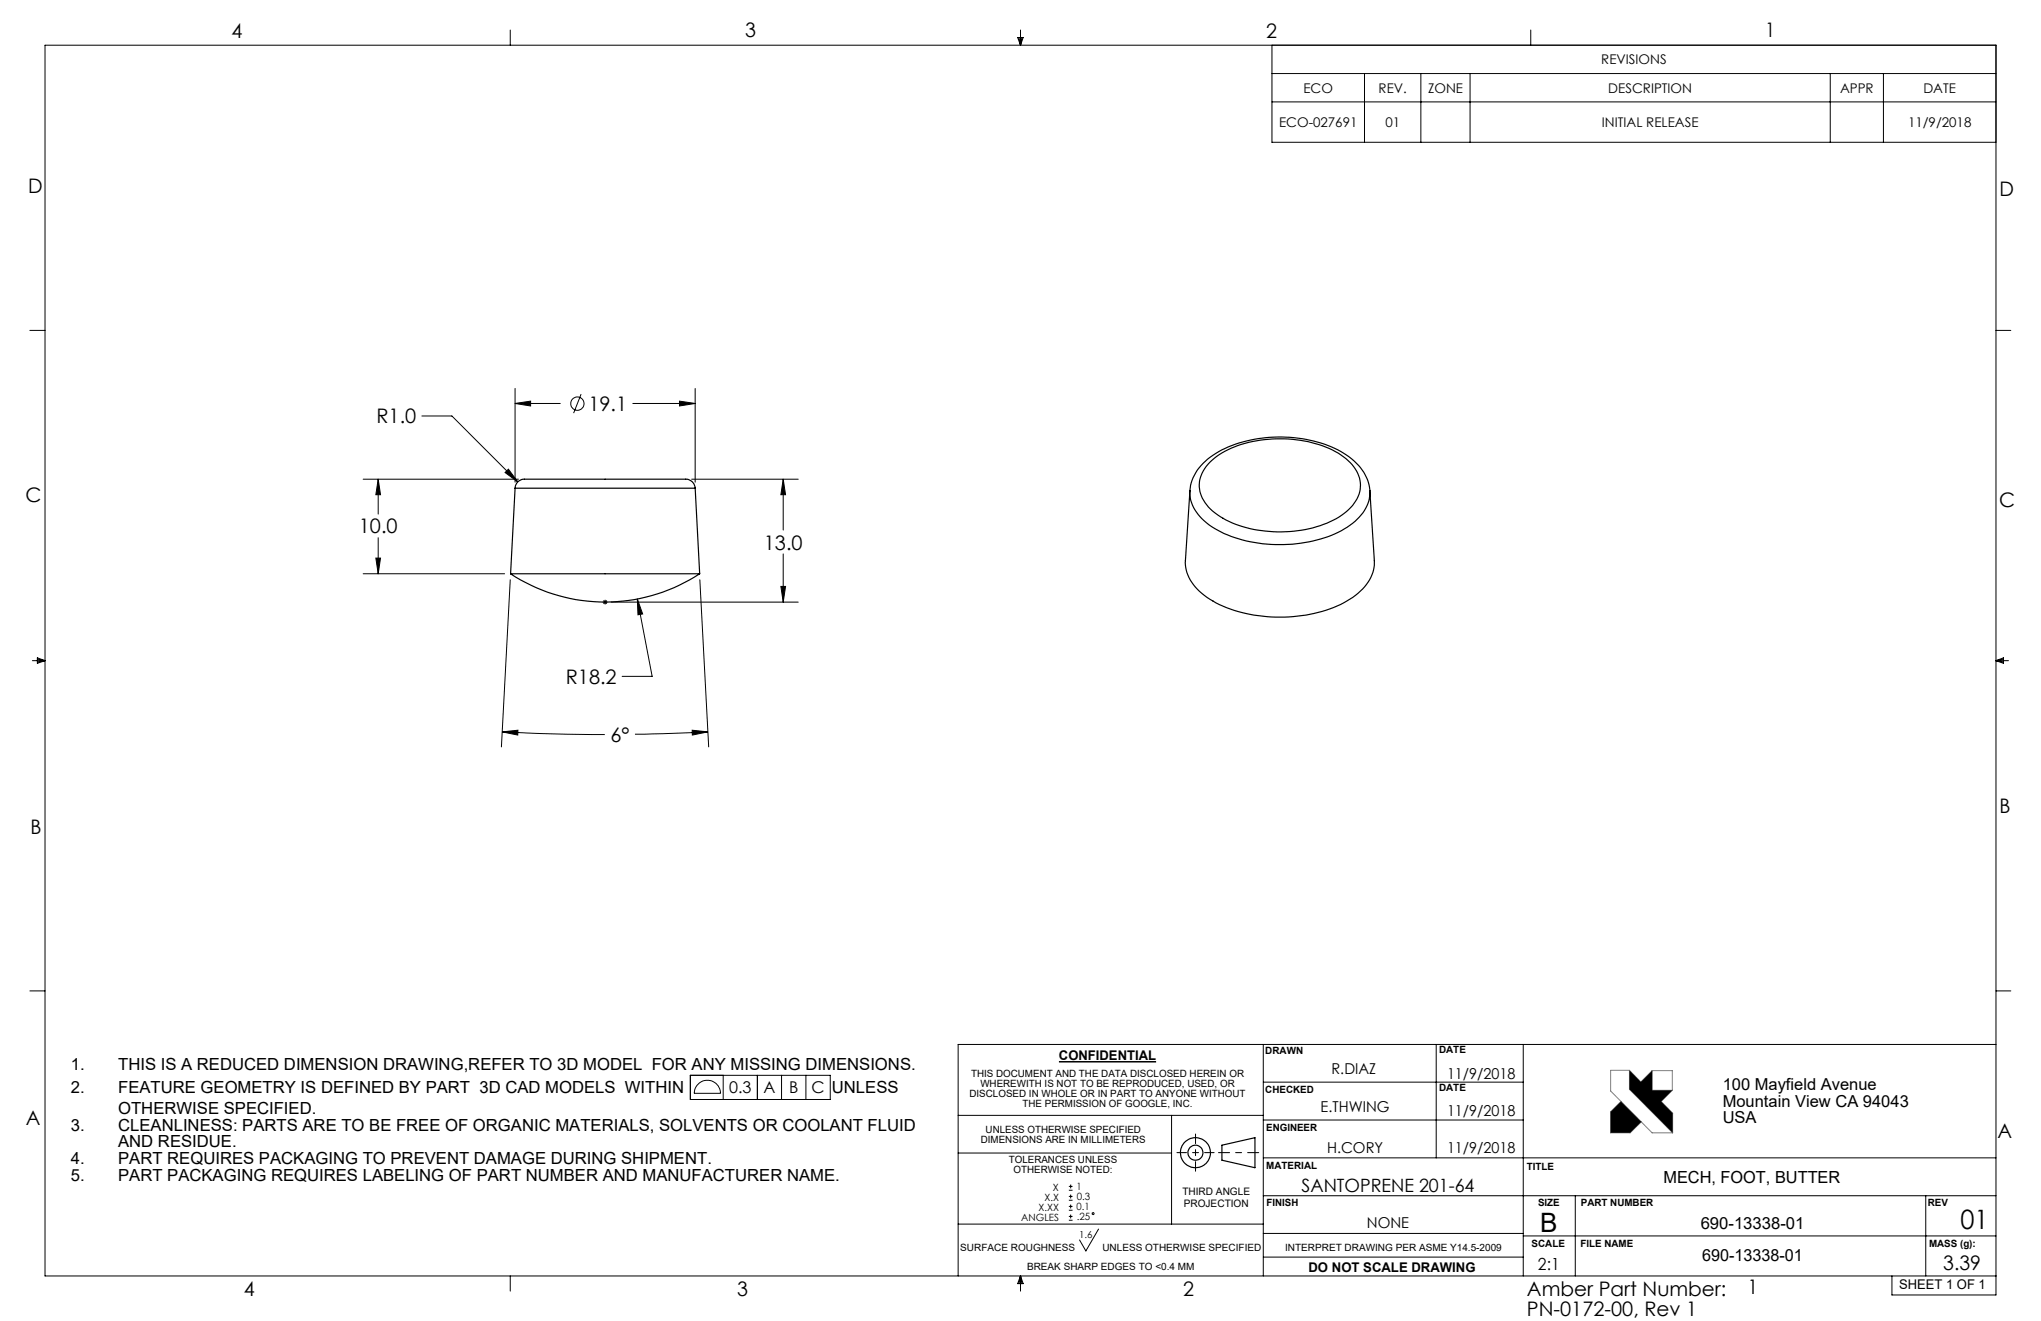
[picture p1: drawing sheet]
<svg xmlns="http://www.w3.org/2000/svg" width="432mm" height="279mm" viewBox="0 0 432 279" stroke-linecap="round" stroke-linejoin="round" font-family="sans-serif">
<g fill="none" stroke="#000" stroke-width=".25">
<path d="M256 97.8a20.5 20.5 0 0 1 13.2-4.9 24.3 24.3 0 0 1 14.5 3.3 7.9 7.9 0 0 1 4.1 6.9 8.9 8.9 0 0 1-5.1 6.6 26.7 26.7 0 0 1-24-.1 8.9 8.9 0 0 1-5-6.6 7 7 0 0 1 2.3-5.2zM109 103.3a2.21 2.21 0 0 1 2.8-1.9h32.4a2.25 2.25 0 0 1 2.9 1.9M109 103.3h38.1M109 103.3l-1 18.1M147.1 103.3l.9 18.1M251.7 103.8a10.2 10.2 0 0 1 5.5-7.9 28.2 28.2 0 0 1 27.1 0 10.5 10.5 0 0 1 5.5 7.9M251.7 103.8l-.9 14.8a9.1 9.1 0 0 0 4.6 7.8 29.2 29.2 0 0 0 19.1 3.9 22.8 22.8 0 0 0 13.8-5.7 8.1 8.1 0 0 0 2.5-6l-1-14.8M251.7 103.8a8.8 8.8 0 0 0 4.7 7.6 28.4 28.4 0 0 0 18.7 3.5 20.6 20.6 0 0 0 12.5-5.5 7.3 7.3 0 0 0 2.2-5.6M108 121.4a36.4 36.4 0 0 0 40 0M108 121.4h40M258.5 242.2l7-1.6v6.4l-7-1.6z"/>
<circle cx="252.9" cy="243.8" r="1.59"/>
<circle cx="252.9" cy="243.8" r="3.2"/>
</g>
<path d="M257.8 243.8h8.5" fill="none" stroke="#000" stroke-width=".21" stroke-dasharray="15.2 1.3 1.3 1.3" stroke-dashoffset="12.9"/>
<path d="M252.9 239.9v7.8M249 243.8h7.9" fill="none" stroke="#000" stroke-width=".21" stroke-dasharray="15.2 1.3 1.3 1.3" stroke-dashoffset="13.2"/>
<g fill="none" stroke="#000" stroke-width=".21">
<path d="M107.9 6.3v3.3M215.3 7.9h1.2l-.6 1.7zM215.6 7.9l.3 1.7M215.9 6.3v3.3M216.2 7.9l-.3 1.7M269.1 9.6v20.5h153.2M269.1 15.6h153.2M288.7 15.6v14.5M300.6 15.6v14.5M311 15.6v14.5M323.9 6.3v3.3M387.2 15.6v14.5"/>
<path d="M398.5 15.6v14.5M269.1 21.6h153.2M6.3 69.9h3.2M422.3 69.9h3.1M89.3 88h6.3l13.9 13.9M106.9 99.9l.7-.7 1.9 2.7zM109 82.2v19.8M109 85.3h9.5M109 85.3l3.3-.5v1.1zM122.9 83.4l-1.5 4M133.9 85.3h13.2M143.8 84.8l3.3 .5-3.3 .6z"/>
<path d="M147.1 82.2v19.8M76.8 101.4h32.9M79.5 118h1l-.5 3.4zM80 101.4v7.3M80 113.7v7.7M80 101.4l.5 3.2h-1zM146.3 101.4h22.6M165.7 101.4l.5 3.2h-1zM165.7 101.4v10.7M165.7 117.2v10.2M6.8 139.7h2.7M7.9 139.1l1.6 .6-1.6 .6z"/>
<path d="M7.9 139.4l1.6 .3M9.5 139.7l-1.6 .3M76.8 121.4h30M107.9 122.6l-1.8 35.4M127.5 127.4h1M127.7 127l.7 .7M128 126.9v.9M128.4 127l-.7 .7M129.3 127.4h39.6M134.8 126.7l3.2 16.4h-6.4M134.8 126.7l1.2 3.2-1 .1zM148.1 122.6l1.8 35.4"/>
<path d="M165.2 124h1l-.5 3.4zM422.3 139.7h2.6M422.3 139.7l1.6 .3M422.3 139.7l1.6-.6v1.2zM423.9 139.4l-1.6 .3M106.3 154.8l3.3-.4-.1 1.1zM106.3 154.8l10.8 .4 10.9 .2M146.4 154.4l3.4 .4-3.3 .7zM149.8 154.8l-15.5 .5M6.3 209.6h3.2M422.3 209.6h3.1M146 227.4h29.6v5.2h-29.6z"/>
<path d="M147.5 229.5a2.77 2.77 0 0 1 3.1-.9 2.77 2.77 0 0 1 1.8 2.6h-5.5a2.65 2.65 0 0 1 .6-1.7zM153 227.4v5.2M160.2 227.4v5.2M165.3 227.4v5.2M170.5 227.4v5.2M202.7 235.9h64.6M247.9 235.9v23M267.3 236.9h55M267.3 228.9h55M267.3 220.9v49M303.8 220.9v24M322.3 220.9v49"/>
<path d="M422.3 220.9h-219.6v49M202.7 243.9h45.2M202.7 258.9h64.6M226.1 251.7h.8M226.1 250.9h.8M226.1 253.9h.8M226.1 253h.8M226.1 256h.8M226.1 255.2h.8M226.1 258.1h.8M226.1 257.3h.8M226.5 250.5v.9"/>
<path d="M226.5 252.7v.8M226.5 254.8v.8M226.5 256.9v.8M232.4 260l-2.7 4.6-1.3-2.3M267.3 252.9h155M267.3 244.9h155M333.3 252.9v17M407.4 252.9v17M107.9 269.9v3.2M215.9 269.9v3.2M215.9 269.9l.6 1.6h-1.2zM215.9 269.9l-.3 1.6"/>
<path d="M215.9 269.9l.3 1.6M267.3 260.9h55M267.3 265.9h55M322.3 261.4h100M400.3 269.9v4h22v-264.3h-412.8v260.3h412.8"/>
<circle cx="122.2" cy="85.4" r="1.41"/>
<circle cx="231.3" cy="256.7" r=".19"/>
</g>
<path d="M342.9 233l-2.2 2.2v4.4h4.2l2.3-2.3M344.7 226.4h-4v4.4l8.8 8.8h4.4M344.7 226.4v4l9.2 9.2M344.7 226.4l2.4 2.4 2.4-2.4M349.5 226.4h4.3v4.2M349.5 226.4v4.2h4.3M353.8 230.6l-2.4 2.4 2.5 2.4v4.2" fill="none" stroke="#808080" stroke-width=".21"/>
<path d="M340.7 235.2v4.4h4.2l2.3-2.3-4.3-4.3zM344.7 226.4v4l9.2 9.2v-4.2l-2.5-2.4 2.4-2.4h-4.3v-4.2l-2.4 2.4z" fill-rule="evenodd" fill="#000"/>
<path d="M224 224.6h20.6" fill="none" stroke="#000" stroke-width=".32"/>
<g fill="#000">
<path d="M165.2 124h1l-.5 3.4zM165.7 101.4l.5 3.2h-1z"/>
<path d="M106.3 154.8l3.3-.4-.1 1.1zM146.4 154.4l3.4 .4-3.3 .7zM134.8 126.7l.2 3.3 1-.1zM80 101.4l.5 3.2h-1zM79.5 118h1l-.5 3.4zM107.6 99.2l-.7 .7 2.6 2zM109 85.3l3.3-.5v1.1zM143.8 84.8l3.3 .5-3.3 .6z"/>
</g>
<g font-size="5.6">
<text x="325.9" y="260.6">B</text>
<text x="414.8" y="260">01</text>
</g>
<g font-size="4.2">
<text x="49" y="8.1">4</text>
<text x="157.6" y="7.8">3</text>
<text x="267.9" y="8.1">2</text>
<text x="373.5" y="7.7">1</text>
<text x="6" y="40.7">D</text>
<text x="423" y="41.5">D</text>
<text x="79.6" y="89.6">R1.0</text>
<text x="124.5" y="86.9">19.1</text>
<text x="5.4" y="106.2">C</text>
<text x="422.9" y="107.2">C</text>
<text x="75.9" y="112.8">10.0</text>
<text x="161.6" y="116.2">13.0</text>
<text x="119.7" y="144.6">R18.2</text>
<text x="129.1" y="156.9">6°</text>
<text x="423" y="172.1">B</text>
<text x="6.5" y="176.3">B</text>
<text x="5.5" y="238">A</text>
<text x="422.6" y="240.8">A</text>
<text x="411.1" y="268.7">3.39</text>
<text x="51.6" y="274.1">4</text>
<text x="155.9" y="274.2">3</text>
<text x="250.3" y="274.2">2</text>
<text x="323" y="274.1">Amber Part Number:</text>
<text x="369.8" y="273.8">1</text>
<text x="323" y="278.2">PN-0172-00, Rev 1</text>
</g>
<text font-size="3.9" x="275.4" y="252.2">SANTOPRENE 201-64</text>
<g font-size="3.5">
<text x="15" y="226.3">1.</text>
<text x="25" y="226.3">THIS IS A REDUCED DIMENSION DRAWING,REFER TO 3D MODEL FOR ANY MISSING DIMENSIONS.</text>
<text x="15" y="231.2">2.</text>
<text x="25" y="231.2">FEATURE GEOMETRY IS DEFINED BY PART 3D CAD MODELS WITHIN</text>
<text x="176" y="231.2">UNLESS</text>
<text x="364.5" y="230.5">100 Mayfield Avenue</text>
<text x="15" y="239.2">3.</text>
<text x="25" y="235.6">OTHERWISE SPECIFIED.</text>
<text x="25" y="239.2">CLEANLINESS: PARTS ARE TO BE FREE OF ORGANIC MATERIALS, SOLVENTS OR COOLANT FLUID</text>
<text x="364.5" y="234.1">Mountain View CA 94043</text>
<text x="364.5" y="237.6">USA</text>
<text x="25" y="242.7">AND RESIDUE.</text>
<text x="15" y="246.2">4.</text>
<text x="15" y="249.8">5.</text>
<text x="25" y="246.2">PART REQUIRES PACKAGING TO PREVENT DAMAGE DURING SHIPMENT.</text>
<text x="25" y="249.8">PART PACKAGING REQUIRES LABELING OF PART NUMBER AND MANUFACTURER NAME.</text>
<text x="351.9" y="250.1">MECH, FOOT, BUTTER</text>
<text x="359.8" y="259.9">690-13338-01</text>
<text x="325.4" y="268.7">2:1</text>
<text x="360.1" y="266.7">690-13338-01</text>
</g>
<g font-size="3.4">
<text x="154.3" y="231.3">0.3</text>
<text x="161.5" y="231.3">A</text>
<text x="167" y="231.3">B</text>
<text x="171.7" y="231.3">C</text>
</g>
<g font-size="3.2">
<text x="281.7" y="227.1">R.DIAZ</text>
<text x="306.1" y="228.2">11/9/2018</text>
<text x="279.4" y="235.2">E.THWING</text>
<text x="306.1" y="236.1">11/9/2018</text>
<text x="280.8" y="244">H.CORY</text>
<text x="306.1" y="244">11/9/2018</text>
<text x="289.2" y="259.8">NONE</text>
</g>
<g font-size="2.8">
<text x="338.8" y="13.6">REVISIONS</text>
<text x="275.8" y="19.6">ECO</text>
<text x="291.7" y="19.6">REV.</text>
<text x="302.1" y="19.6">ZONE</text>
<text x="340.3" y="19.6">DESCRIPTION</text>
<text x="389.3" y="19.6">APPR</text>
<text x="406.9" y="19.6">DATE</text>
<text x="270.6" y="26.9">ECO-027691</text>
<text x="293.1" y="26.9">01</text>
<text x="338.9" y="26.9">INITIAL RELEASE</text>
<text x="403.7" y="26.9">11/9/2018</text>
<text x="224" y="224.3">CONFIDENTIAL</text>
<text x="276.8" y="269">DO NOT SCALE DRAWING</text>
<text x="401.8" y="272.7">SHEET 1 OF 1</text>
</g>
<g font-size="2.2">
<text x="250.1" y="252.7">THIRD ANGLE</text>
<text x="250.4" y="255.3">PROJECTION</text>
</g>
<g font-size="2.1">
<text x="205.4" y="227.9">THIS DOCUMENT AND THE DATA DISCLOSED HEREIN OR</text>
<text x="267.7" y="223">DRAWN</text>
<text x="304.5" y="222.8">DATE</text>
<text x="205.1" y="232.1">DISCLOSED IN WHOLE OR IN PART TO ANYONE WITHOUT</text>
<text x="207.4" y="230">WHEREWITH IS NOT TO BE REPRODUCED, USED, OR</text>
<text x="267.7" y="231.1">CHECKED</text>
<text x="304.5" y="230.8">DATE</text>
<text x="208.5" y="239.6">UNLESS OTHERWISE SPECIFIED</text>
<text x="216.3" y="234.2">THE PERMISSION OF GOOGLE, INC.</text>
<text x="267.9" y="239.2">ENGINEER</text>
<text x="207.5" y="241.7">DIMENSIONS ARE IN MILLIMETERS</text>
<text x="213.4" y="246">TOLERANCES UNLESS</text>
<text x="214.4" y="248.1">OTHERWISE NOTED:</text>
<text x="222.8" y="251.8">X</text>
<text x="227.8" y="251.7">1</text>
<text x="267.9" y="247.1">MATERIAL</text>
<text x="323" y="247.4">TITLE</text>
<text x="219.7" y="256">X.XX</text>
<text x="221" y="253.9">X.X</text>
<text x="227.8" y="256">0.1</text>
<text x="227.8" y="253.8">0.3</text>
<text x="267.9" y="255.1">FINISH</text>
<text x="325.4" y="255">SIZE</text>
<text x="334.4" y="255">PART NUMBER</text>
<text x="407.9" y="255">REV</text>
<text x="216.1" y="258.2">ANGLES</text>
<text x="227.8" y="258.1">.25</text>
<text x="228.3" y="261.8">1.6</text>
<text x="324" y="263.7">SCALE</text>
<text x="334.4" y="263.7">FILE NAME</text>
<text x="408.1" y="263.7">MASS (g):</text>
<text x="203.2" y="264.5">SURFACE ROUGHNESS</text>
<text x="217.3" y="268.6">BREAK SHARP EDGES TO &lt;0.4 MM</text>
<text x="233.2" y="264.5">UNLESS OTHERWISE SPECIFIED</text>
<text x="271.9" y="264.5">INTERPRET DRAWING PER ASME Y14.5-2009</text>
</g>
</svg>
